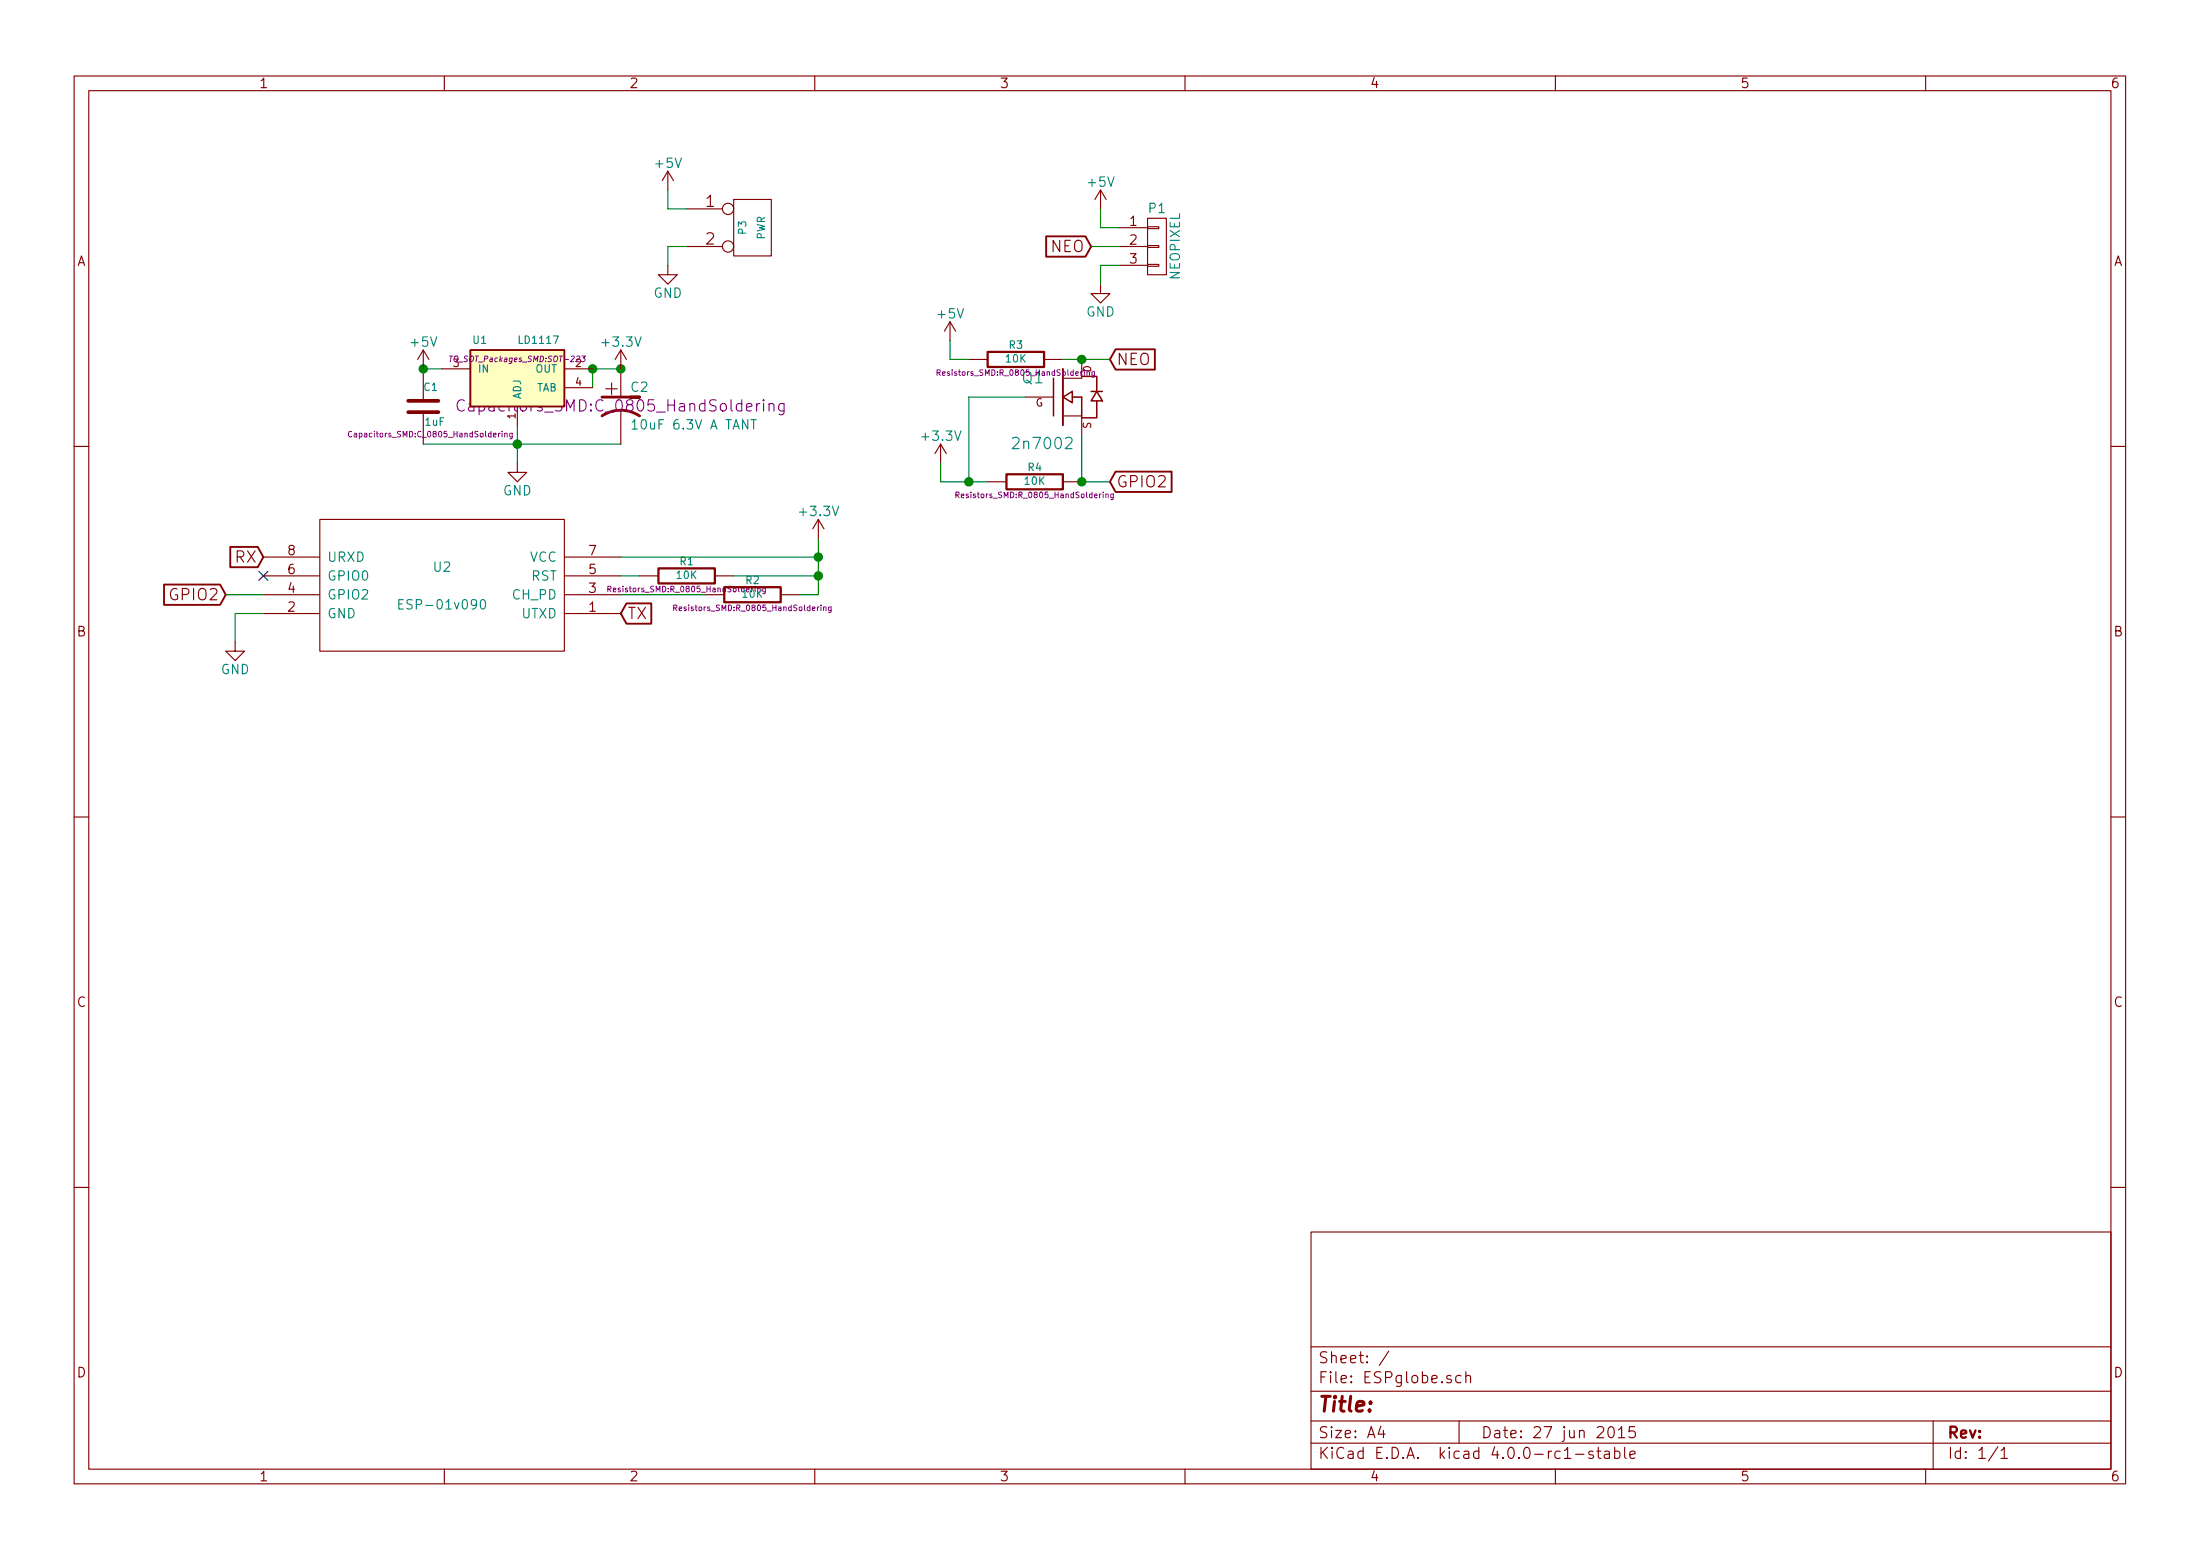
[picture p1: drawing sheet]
<svg xmlns="http://www.w3.org/2000/svg" width="297mm" height="210mm" viewBox="0 0 297 210" stroke-linecap="round" stroke-linejoin="round" font-family="sans-serif">
<g fill="none" stroke="#840000" stroke-width=".15">
<path d="M10 10.3h277v189.9h-277zM12 12.2h273v186.1h-273zM60 10.3v1.9M110 10.3v1.9M160 10.3v1.9M210 10.3v1.9M260 10.3v1.9M90.2 35.8v1.3h1.2l-1.2 1.2-1.3-1.2h1.3M90.2 23.1l-.8 1.3M90.2 23.1v2.5M90.2 23.1l.7 1.3M92.7 28.2h4.8"/>
<path d="M92.7 33.3h4.8M99.1 26.9h5v7.6h-5zM148.6 38.3v1.3h1.3l-1.3 1.3-1.3-1.3h1.3M148.6 25.6l-.8 1.3M148.6 25.6v2.6M148.6 25.6l.8 1.3M151.1 33.3h3.8M151.1 30.7h3.8M151.1 35.8h3.8M154.9 35.7h1.6v.2h-1.6zM154.9 33.1h1.6v.3h-1.6zM154.9 30.6h1.6v.3h-1.6z"/>
<path d="M154.9 29.5h2.6v7.6h-2.6zM57.1 47.2v6.9M57.1 55.6v4.3M57.1 47.2l-.7 1.3M57.1 47.2l.8 1.3M59.7 49.8h3.8M69.8 54.9v2.5M76.2 49.8h3.8M76.2 52.3h3.8M83.8 47.2v6.4M83.8 55.4v4.5M83.8 47.2l-.7 1.3"/>
<path d="M83.8 47.2l.8 1.3M127 59.9l-.8 1.3M127 59.9v2.6M127 59.9l.8 1.3M128.3 43.4l-.8 1.3M128.3 43.4v2.6M128.3 43.4l.7 1.3M130.8 48.5h2.5M138.4 53.6h3.8M141 48.5h2.5M143.5 56.1h2.5v2.6M146 48.5v2.5h-2.5"/>
<path d="M10 60.2h2M35.6 77.7h7.6M35.6 75.2h7.6M43.2 70.1h33v17.8h-33zM69.8 62.5v1.2h1.3l-1.3 1.3-1.2-1.3h1.2M76.2 77.7h7.6M76.2 75.2h7.6M86.4 77.7h2.5M96.5 77.7h2.6M110.5 70.1l-.8 1.3M110.5 70.1v2.5M110.5 70.1l.8 1.3"/>
<path d="M133.3 65h2.6M143.5 65h2.5M285 60.2h2M31.7 86.6v1.3h1.3l-1.3 1.2-1.2-1.2h1.2M35.6 82.8h7.6M35.6 80.3h7.6M76.2 82.8h7.6M76.2 80.3h7.6M95.2 80.3h2.6M105.4 80.3h2.5M10 110.3h2M285 110.3h2"/>
<path d="M10 160.2h2M177 166.3h108v32h-108zM285 160.2h2M60 198.3v1.9M110 198.3v1.9M160 198.3v1.9M177 194.8h108M177 191.8h108M177 187.8h108M177 181.8h108M186.4 192.5l-.3 1h.9M186.8 193v1"/>
<path d="M187.5 182.3l-1.3 2M197 191.8v3M197.3 185.7l-.5-.1-.3 .3 .1 .6 .2 .1 .5-.1M197.9 185.7a.38 .38 0 0 1 .7 .1v.8M197.9 185.1v1.5M210 198.3v1.9M211.2 196.8h.9M212.7 196.3h1.2M215.1 195.9a.37 .37 0 0 0-.6 .1v.1a.54 .54 0 0 0 .6 .3l.1 .1-.1 .2-.2 .1-.4-.1M215.6 195.8h.6M215.8 195.3v1.3l.2 .2h.2M216.7 195.9l.1-.1 .4 .1 .1 .9"/>
<path d="M217.2 192.7a.35 .35 0 0 1 .4-.2 .35 .35 0 0 1 .3 .3 .77 .77 0 0 1-.5 1.2 .9 .9 0 0 1-.2-1.3zM217.3 196.2l-.5 .1-.2 .2 .1 .2 .1 .1 .5-.1M218 195.9a.48 .48 0 0 1 .6 .1l.1 .1-.1 .6a.48 .48 0 0 1-.6 0M218 195.3v1.5M218.5 193l.4-.5v1.5M218.5 194h.9M219.4 195.3v1.3l.2 .2M220.1 196.3l.7-.1-.1-.3-.4-.1-.2 .2v.7l.2 .1 .4-.1M220.7 192.5h-.7l-.1 .7a.62 .62 0 0 1 .7 0l.2 .2-.1 .5-.2 .1h-.3l-.3-.1M260 198.3v1.9M261 191.8v6.5M269.7 195.2l-1.2 2"/>
<path d="M270.2 195.8l.4-.5v1.5M270.2 196.8h.8"/>
<circle cx="98.3" cy="28.2" r=".76"/>
<circle cx="98.3" cy="33.3" r=".76"/>
</g>
<path d="M141.2 31.9h5.4l.7 1.4-.7 1.3h-5.4zM63.5 47.2h12.7v7.7h-12.7zM143.5 49.8v7.6M150.6 47.1h5.3v2.8h-5.3l-.7-1.4zM22.1 78.9h7.6l.8 1.4-.8 1.3h-7.6zM31.1 73.8h3.7l.8 1.4-.8 1.3h-3.7zM150.6 63.6h7.6v2.8h-7.6l-.7-1.4zM84.6 81.4h3.3v2.8h-3.3l-.8-1.4z" fill="none" stroke="#840000" stroke-width=".25"/>
<path d="M133.3 47.5h7.7v2h-7.7zM88.9 76.7h7.6v2h-7.6zM97.8 79.2h7.6v2.1h-7.6zM135.9 64h7.6v2h-7.6z" fill="none" stroke="#840000" stroke-width=".3"/>
<g fill="none" stroke="#840084" stroke-width=".14">
<path d="M47.5 58.3a.34 .34 0 0 0-.5 .3 .34 .34 0 0 0 .5 .3M60.7 48.1h.4M67.8 58.2v.1M67.8 58.5v.5M68.1 58.5h.4v.5M68.1 58.5v.5M69.2 58.5l-.1 .7h-.3M69.2 58.5h-.3l-.1 .1v.3l.1 .1 .3-.1M78.6 48.1h.4l-.2 .2 .2 .2-.1 .2-.1 .1-.3-.1M126.5 50.3h.4v-.3l-.4-.1v.8M126.7 50.3l.2 .4M146.8 50.2h.3v.5"/>
<path d="M146.8 50.2v.5M147.8 50.2v.6l-.4 .1M147.8 50.2h-.3l-.1 .1v.3l.1 .1 .3-.1M82.1 79.5h.3l.1-.3-.4-.1v.8M82.2 79.5l.3 .4M103.3 79.4v.7h-.3M103.3 79.4h-.2l-.1 .1v.3l.1 .1 .2-.1M129.1 66.8h.3l.1-.3-.4-.1v.8M129.2 66.8l.3 .4M148.9 66.4v.1M149.3 66.7h.3v.5M149.3 66.7v.5"/>
<path d="M150.3 66.7v.7h-.3M150.3 66.7h-.2l-.1 .1v.3l.1 .1 .2-.1M91 82h.3l.1-.3h-.4v.7M91.1 82l.3 .4M110.8 81.7h.1M111.2 82l.3-.1v.5M111.2 81.9v.5M112.2 82.4h-.2l-.1-.1v-.3l.3-.1v.7h-.3"/>
</g>
<g fill="none" stroke="#008400" stroke-width=".15">
<path d="M90.2 25.6v2.6h2.5M92.7 33.3h-2.5v2.5M147.3 33.3h3.8M148.6 28.2v2.5h2.5M151.1 35.8h-2.5v2.5M57.1 49.8h2.6M57.1 59.9h26.7M69.8 57.4v5.1M83.8 49.8h-3.8v2.5M128.3 46v2.5h2.5M138.4 53.6h-7.6v11.4M143.5 48.5h6.4"/>
<path d="M146 58.7v6.3h3.9M83.8 77.7h2.6M83.8 75.2h26.7M99.1 77.7h11.4M110.5 72.6v7.7h-2.6M127 62.5v2.5h6.3M30.5 80.3h5.1M35.6 82.8h-3.9v3.8M83.8 80.3h11.4"/>
</g>
<path d="M55.1 55.6h4.1M55.1 54.1h4.1" fill="none" stroke="#840000" stroke-width=".51"/>
<path d="M81.3 56.1a4.6 4.6 0 0 1 5.1 0M81.3 53.6h5.1h-1.3" fill="none" stroke="#840000" stroke-width=".38"/>
<path d="M85.3 57l.4-.4v1.3M85.3 57.9h.8M101.8 56.6v1.3M53.8 81.5h.5M54.5 80.9h-.7v1.3h.7M64.9 81l.4-.1a.72 .72 0 0 1-.2 1.3l-.2-.1-.1-.4z" fill="none" stroke="#008484" stroke-width=".15"/>
<path d="M62.7 54.1a.62 .62 0 0 0-.8 0 .62 .62 0 0 0-.2 .7 .58 .58 0 0 0 .3 .6 .58 .58 0 0 0 .7-.1M103.1 53.9l-.1 .1 .1 .1 .1-.1-.1-.1v.2M103.8 54.6a.38 .38 0 0 1 .7 .1v.8M103.8 54.5v1M105.9 54.5v1.2a.43 .43 0 0 1-.7 .2M105.9 54.5a.48 .48 0 0 0-.7 .1l-.1 .6a.48 .48 0 0 0 .8 .2" fill="none" stroke="#840084" stroke-width=".15"/>
<g fill="#008400" stroke="#008400" stroke-width=".25">
<circle cx="80" cy="49.8" r=".51"/>
<circle cx="83.8" cy="49.8" r=".51"/>
<circle cx="69.9" cy="59.9" r=".51"/>
<circle cx="57.2" cy="49.8" r=".51"/>
<circle cx="130.8" cy="65" r=".51"/>
<circle cx="146.1" cy="65" r=".51"/>
<circle cx="146.1" cy="48.5" r=".51"/>
<circle cx="110.5" cy="77.7" r=".51"/>
<circle cx="110.5" cy="75.2" r=".51"/>
</g>
<path d="M63.5 47.2h12.7v7.7h-12.7z" fill="#ffffc2" stroke="#ffffc2" stroke-width=".14"/>
<path d="M142.2 51v5.1M143.5 53.6l1.3-.8v1.6zM144.8 53.6h1.2v2.5M146 50.8h2.1v2M147.3 52.8h1.5M148.1 54.1v2.3h-2.1M148.1 52.8l.7 1.3h-1.5z" fill="none" stroke="#840000" stroke-width=".2"/>
<path d="M35 77.1l1.2 1.2M36.2 77.1l-1.2 1.2" fill="none" stroke="#000084" stroke-width=".15"/>
<g font-size="2.8" fill="#840000">
<text x="81.7" y="53.3">+</text>
<text x="178" y="190.5">Title:</text>
</g>
<g font-size="2.1" fill="#840000">
<text x="95.3" y="27.9">1</text>
<text x="95.3" y="33">2</text>
<text x="141.8" y="34">NEO</text>
<text x="150.8" y="49.3">NEO</text>
<text x="150.8" y="65.8">GPIO2</text>
<text x="31.7" y="75.9">RX</text>
<text x="23.1" y="81">GPIO2</text>
<text x="84.7" y="83.6">TX</text>
<text x="178" y="184">Sheet: /</text>
<text x="178" y="186.7">File: ESPglobe.sch</text>
<text x="178" y="196.9">KiCad E.D.A. kicad 4.0.0-rc1-stable</text>
<text x="178" y="194.1">Size: A4</text>
<text x="200" y="194.1">Date: 27 jun 2015</text>
<text x="263" y="194.1">Rev:</text>
<text x="263" y="196.9">Id: 1/1</text>
</g>
<g font-size="2.1" fill="#840084">
<text x="138" y="51.7">Q1</text>
<text x="63.2" y="55.5">Capacitors_SMD:C_0805_HandSoldering</text>
</g>
<text font-size="2.1" fill="#008484" x="137.1" y="60.6">2n7002</text>
<g font-size="1.8" fill="#840000">
<text x="35" y="11.9">1</text>
<text x="85" y="11.9">2</text>
<text x="135" y="11.9">3</text>
<text x="185" y="11.9">4</text>
<text x="235" y="11.9">5</text>
<text x="285" y="11.9">6</text>
<text x="10.4" y="35.9">A</text>
<text x="152.6" y="30.5">1</text>
<text x="152.6" y="33">2</text>
<text x="152.6" y="35.6">3</text>
<text x="285.4" y="35.9">A</text>
<text x="38.9" y="77.5">6</text>
<text x="38.9" y="74.9">8</text>
<text x="79.5" y="77.5">5</text>
<text x="79.5" y="74.9">7</text>
<text x="38.9" y="82.5">2</text>
<text x="38.9" y="80">4</text>
<text x="79.5" y="82.5">1</text>
<text x="79.5" y="80">3</text>
<text x="10.4" y="85.9">B</text>
<text x="285.4" y="85.9">B</text>
<text x="10.4" y="135.9">C</text>
<text x="285.4" y="135.9">C</text>
<text x="10.4" y="185.9">D</text>
<text x="285.4" y="185.9">D</text>
<text x="35" y="199.9">1</text>
<text x="85" y="199.9">2</text>
<text x="135" y="199.9">3</text>
<text x="185" y="199.9">4</text>
<text x="235" y="199.9">5</text>
<text x="285" y="199.9">6</text>
</g>
<g font-size="1.8" fill="#008484">
<text x="88.6" y="22.7">+5V</text>
<text x="147" y="25.2">+5V</text>
<text x="155.1" y="28.7">P1</text>
<text x="88.2" y="40.2">GND</text>
<text x="159.3" y="37.7" transform="rotate(-90 159.3 37.7)">NEOPIXEL</text>
<text x="55.5" y="46.8">+5V</text>
<text x="81.5" y="46.8">+3.3V</text>
<text x="126.7" y="43">+5V</text>
<text x="146.6" y="42.7">GND</text>
<text x="85.2" y="52.9">C2</text>
<text x="86" y="58">10uF 6.3V A TANT</text>
<text x="124.7" y="59.5">+3.3V</text>
<text x="67.9" y="66.8">GND</text>
<text x="108.2" y="69.6">+3.3V</text>
<text x="44.2" y="75.8">URXD</text>
<text x="58.6" y="77.2">U2</text>
<text x="71.5" y="75.8">VCC</text>
<text x="44.2" y="83.4">GND</text>
<text x="44.2" y="80.9">GPIO2</text>
<text x="44.2" y="78.4">GPIO0</text>
<text x="54.7" y="82.2">ESP-01v090</text>
<text x="69.2" y="80.9">CH_PD</text>
<text x="70.4" y="83.4">UTXD</text>
<text x="71.7" y="78.4">RST</text>
<text x="29.8" y="91">GND</text>
</g>
<g font-size="1.4" fill="#008484">
<text x="100.8" y="31.6" transform="rotate(-90 100.8 31.6)">P3</text>
<text x="103.3" y="32.4" transform="rotate(-90 103.3 32.4)">PWR</text>
<text x="63.9" y="46.4">U1</text>
<text x="70.2" y="46.4">LD1117</text>
<text x="136.3" y="47.1">R3</text>
<text x="57.3" y="52.8">C1</text>
<text x="70.4" y="53.8" transform="rotate(-90 70.4 53.8)">ADJ</text>
<text x="72.2" y="50.3">OUT</text>
<text x="72.3" y="52.8">TAB</text>
<text x="135.8" y="48.9">10K</text>
<text x="57.4" y="57.4">1uF</text>
<text x="138.4" y="65.4">10K</text>
<text x="138.8" y="63.6">R4</text>
<text x="91.8" y="76.3">R1</text>
<text x="91.4" y="78.1">10K</text>
<text x="100.3" y="80.7">10K</text>
<text x="100.7" y="78.8">R2</text>
</g>
<g font-size="1.4" fill="#840084">
<text x="61.2" y="49.5">3</text>
<text x="64.5" y="50.3">IN</text>
<text x="77.7" y="49.5">2</text>
<text x="147.3" y="50.3" transform="rotate(-90 147.3 50.3)">D</text>
</g>
<g font-size="1.4" fill="#840000">
<text x="77.7" y="52.1">4</text>
<text x="69.6" y="56.5" transform="rotate(-90 69.6 56.5)">1</text>
<text x="139.8" y="54.9">G</text>
<text x="147.3" y="57.9" transform="rotate(-90 147.3 57.9)">S</text>
</g>
<g font-size="1.1" fill="#840084">
<text x="61.2" y="48.8">TO_SOT_Packages_SMD:SOT-223</text>
<text x="127.2" y="50.7">Resistors_SMD:R_0805_HandSoldering</text>
<text x="47.8" y="59">Capacitors_SMD:C_0805_HandSoldering</text>
<text x="129.7" y="67.2">Resistors_SMD:R_0805_HandSoldering</text>
<text x="82.7" y="79.9">Resistors_SMD:R_0805_HandSoldering</text>
<text x="91.6" y="82.4">Resistors_SMD:R_0805_HandSoldering</text>
</g>
</svg>
